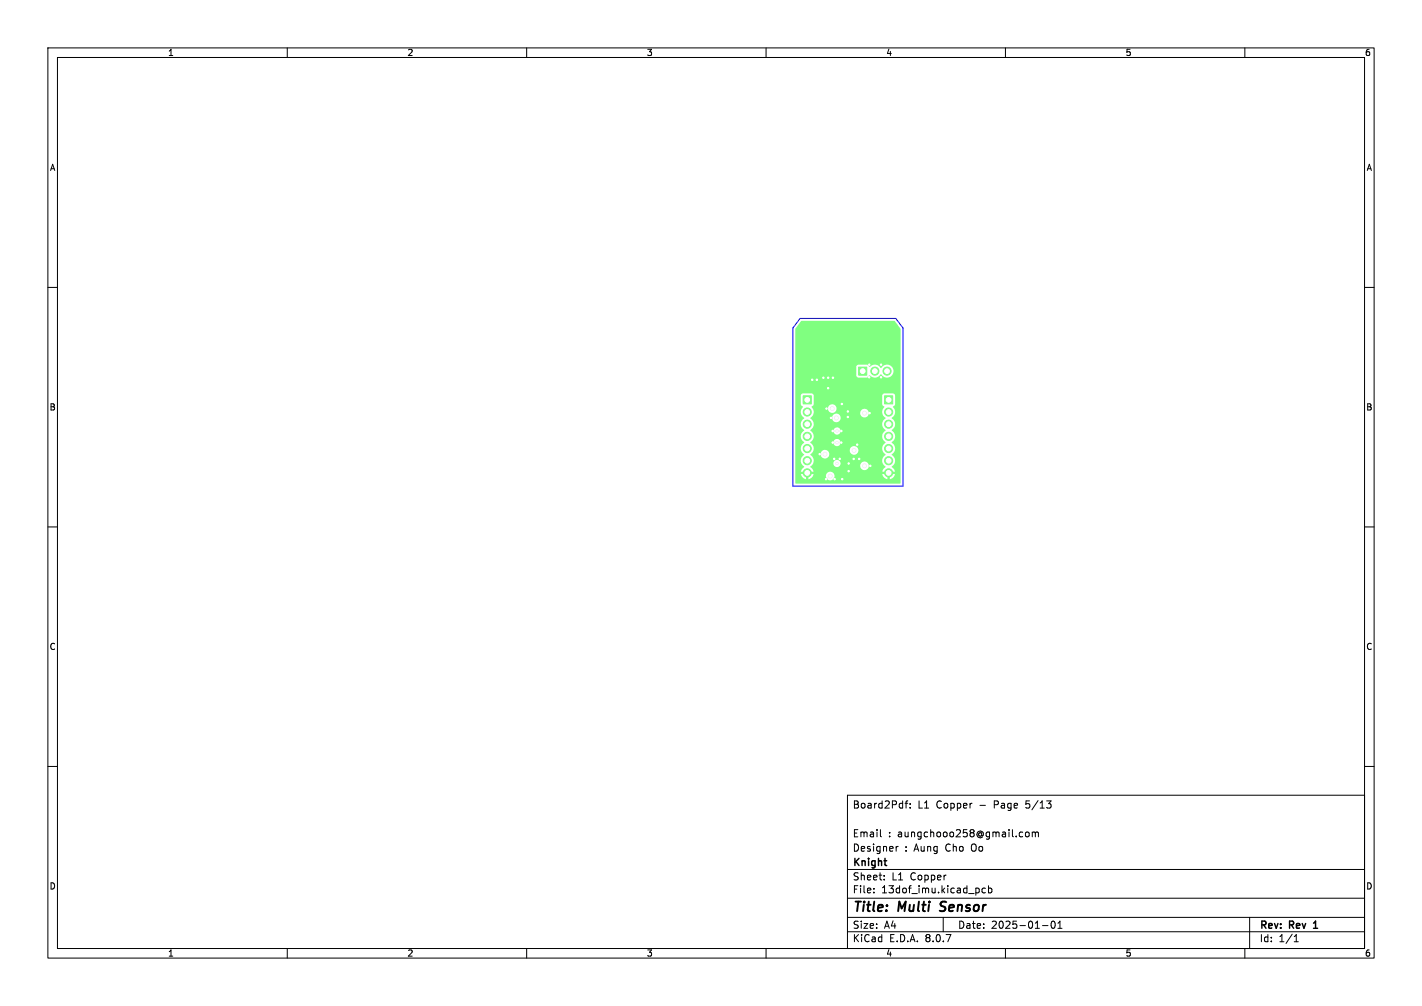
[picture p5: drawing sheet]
<svg xmlns="http://www.w3.org/2000/svg" width="297mm" height="210mm" viewBox="0 0 297 210" stroke-linecap="round" stroke-linejoin="round" font-family="sans-serif">
<g fill="#80ff80" stroke="#80ff80" stroke-width=".21">
<path d="M179.3 76.6h1.7v1.7h-1.7z"/>
<path d="M184.8 82.6h1.7v1.7h-1.7z"/>
<path d="M167.8 82.6h1.7v1.7h-1.7z"/>
<circle cx="182.7" cy="77.5" r=".85"/>
<circle cx="185.3" cy="77.5" r=".85"/>
<circle cx="185.6" cy="86" r=".85"/>
<circle cx="185.6" cy="88.6" r=".85"/>
<circle cx="185.6" cy="91.1" r=".85"/>
<circle cx="185.6" cy="93.6" r=".85"/>
<circle cx="185.6" cy="96.2" r=".85"/>
<circle cx="185.6" cy="98.7" r=".85"/>
<circle cx="168.6" cy="86" r=".85"/>
<circle cx="168.6" cy="88.6" r=".85"/>
<circle cx="168.6" cy="91.1" r=".85"/>
<circle cx="168.6" cy="93.6" r=".85"/>
<circle cx="168.6" cy="96.2" r=".85"/>
<circle cx="168.6" cy="98.7" r=".85"/>
</g>
<g fill="#ececec" stroke="#ececec" stroke-width=".21">
<circle cx="173" cy="78.9" r=".3"/>
<circle cx="174.2" cy="95.8" r=".3"/>
<circle cx="172.5" cy="100" r=".3"/>
<circle cx="174.3" cy="100" r=".3"/>
<circle cx="174" cy="78.9" r=".3"/>
<circle cx="177.3" cy="98.4" r=".3"/>
<circle cx="173.9" cy="92.4" r=".3"/>
<circle cx="175.4" cy="95.8" r=".3"/>
<circle cx="181.5" cy="78.8" r=".3"/>
<circle cx="172.6" cy="85.3" r=".3"/>
<circle cx="179.5" cy="95.8" r=".3"/>
<circle cx="173.9" cy="90" r=".3"/>
<circle cx="175.8" cy="84.3" r=".3"/>
<circle cx="170.6" cy="79.3" r=".3"/>
<circle cx="173.6" cy="87.2" r=".3"/>
<circle cx="177.1" cy="85.9" r=".3"/>
<circle cx="184" cy="76.1" r=".3"/>
<circle cx="173" cy="81" r=".3"/>
<circle cx="181.8" cy="97.2" r=".3"/>
<circle cx="179" cy="92.8" r=".3"/>
<circle cx="178.3" cy="95.8" r=".3"/>
<circle cx="181.6" cy="76.1" r=".3"/>
<circle cx="172" cy="78.9" r=".3"/>
<circle cx="175.7" cy="90" r=".3"/>
<circle cx="177.1" cy="87.1" r=".3"/>
<circle cx="169.6" cy="79.3" r=".3"/>
<circle cx="171.2" cy="94.8" r=".3"/>
<circle cx="177.3" cy="96.8" r=".3"/>
<circle cx="181.6" cy="86.2" r=".3"/>
<circle cx="175.7" cy="92.4" r=".3"/>
<circle cx="184" cy="78.8" r=".3"/>
<circle cx="175.9" cy="100" r=".3"/>
<circle cx="174.8" cy="90" r=".25"/>
<circle cx="174.8" cy="96.8" r=".25"/>
<circle cx="174.8" cy="92.4" r=".25"/>
<circle cx="180.6" cy="86.2" r=".4"/>
<circle cx="178.4" cy="94" r=".4"/>
<circle cx="173.4" cy="99.4" r=".4"/>
<circle cx="173.8" cy="85.3" r=".4"/>
<circle cx="180.6" cy="97.2" r=".4"/>
<circle cx="172.3" cy="94.8" r=".4"/>
<circle cx="174.7" cy="87.2" r=".4"/>
</g>
<path d="M167.3 67h19.5l1.3 1.6v32.3l-21.9 .1-.1-15h1.1l.2 .7 .6 .6a1.48 1.48 0 0 0 0 2.5 1.48 1.48 0 0 0 0 2.6 1.48 1.48 0 0 0 0 2.5 1.48 1.48 0 0 0 0 2.6l-.6 .5-.1 .5h.9v.5h-.9l.3 .6 .5 .4h.3v-.9h.5v.9l.6-.2 .3-.4h2.7v.2a.91 .91 0 0 0 1.5 .5 .91 .91 0 0 0-.2-1.5 .91 .91 0 0 0-1.3 .8h-2.7l.1-.4h-.9v-.5h.9l-.6-1.1 .5-.6h4.3v.1a.75 .75 0 0 0 .5 .6 .75 .75 0 0 0 .8-.3h4.3v.2a.91 .91 0 0 0 1.4 .6 .91 .91 0 0 0-.1-1.6 .91 .91 0 0 0-1.3 .8h-4.3a.76 .76 0 0 0-.3-1.2 .76 .76 0 0 0-1 .8h-4.3l.1-.2a1.58 1.58 0 0 0-.7-1.7l2.2-.1v.2a.9 .9 0 0 0 1.4 .5 .9 .9 0 0 0-.1-1.5h4.8v.2a.91 .91 0 0 0 1.4 .5 .91 .91 0 0 0-.1-1.5 .91 .91 0 0 0-1.3 .8h-4.9a.91 .91 0 0 0-1.2 .8h-2.1a1.4 1.4 0 0 0-.1-2.4h4.9v.2a.76 .76 0 0 0 1.2 .4 .76 .76 0 0 0-.2-1.3 .76 .76 0 0 0-1 .7h-4.9l.1-.1a1.35 1.35 0 0 0 .1-2.3h4.7v.1a.76 .76 0 0 0 1.2 .5 .76 .76 0 0 0-.2-1.3 .76 .76 0 0 0-1 .7h-4.7l-.2-.2a1.5 1.5 0 0 0 0-2.6h4.6v.2a.91 .91 0 0 0 1.4 .6 .91 .91 0 0 0-.1-1.6 .91 .91 0 0 0-1.3 .8h-4.6l.6-.5 .1-.5h9.8v.2a.9 .9 0 0 0 1.1 .7 .9 .9 0 0 0 .6-1.1h2.8l.2 .7 .6 .6a1.48 1.48 0 0 0 0 2.5 1.48 1.48 0 0 0 0 2.6 1.48 1.48 0 0 0 0 2.5 1.48 1.48 0 0 0 0 2.6l-.6 .5-.1 .5h.9v.5h-.9l.4 .8 .7 .2v-.9h.5v.9l.6-.2 .4-.6v-.2h-.9v-.5h.9l-.3-.7-.4-.3a1.55 1.55 0 0 0 0-2.6 1.48 1.48 0 0 0 0-2.6 1.48 1.48 0 0 0 0-2.5 1.48 1.48 0 0 0 0-2.5 1.5 1.5 0 0 0 .3-2.4l.4-.5v-2l-.3-.3h-2l-.3 .4v1.9l.4 .5-.4 .7-.1 .4h-2.8v-.1a.91 .91 0 0 0-1-.5 .91 .91 0 0 0-.7 .8h-9.8l-.2-.9h3.2v.2a.91 .91 0 0 0 1.5 .5 .91 .91 0 0 0-.2-1.5 .91 .91 0 0 0-1.3 .8h-3.2l-.2-.3 .4-.6v-2l-.3-.3h-1.9l-.4 .4v1.9l.4 .6-.4 .6-.1 .4h-1.1v-9.4h12.7v1.8l.3 .4h2l.5-.4a1.51 1.51 0 0 0 2.4-.3 1.39 1.39 0 0 0 2.2 .4 1.39 1.39 0 0 0-.1-2.2 1.39 1.39 0 0 0-2.1 .5 1.5 1.5 0 0 0-2.4-.2l-.5-.5h-1.9l-.4 .5h-12.7v-7.9z" fill="#80ff80"/>
<g fill="#fff" stroke="#fff" stroke-width=".21">
<circle cx="173" cy="78.9" r=".15"/>
<circle cx="174.2" cy="95.8" r=".15"/>
<circle cx="172.5" cy="100" r=".15"/>
<circle cx="174.3" cy="100" r=".15"/>
<circle cx="174" cy="78.9" r=".15"/>
<circle cx="177.3" cy="98.4" r=".15"/>
<circle cx="173.9" cy="92.4" r=".15"/>
<circle cx="175.4" cy="95.8" r=".15"/>
<circle cx="181.5" cy="78.8" r=".15"/>
<circle cx="172.6" cy="85.3" r=".15"/>
<circle cx="179.5" cy="95.8" r=".15"/>
<circle cx="173.9" cy="90" r=".15"/>
<circle cx="175.8" cy="84.3" r=".15"/>
<circle cx="170.6" cy="79.3" r=".15"/>
<circle cx="173.6" cy="87.2" r=".15"/>
<circle cx="177.1" cy="85.9" r=".15"/>
<circle cx="184" cy="76.1" r=".15"/>
<circle cx="173" cy="81" r=".15"/>
<circle cx="181.8" cy="97.2" r=".15"/>
<circle cx="179" cy="92.8" r=".15"/>
<circle cx="178.3" cy="95.8" r=".15"/>
<circle cx="181.6" cy="76.1" r=".15"/>
<circle cx="172" cy="78.9" r=".15"/>
<circle cx="175.7" cy="90" r=".15"/>
<circle cx="177.1" cy="87.1" r=".15"/>
<circle cx="169.6" cy="79.3" r=".15"/>
<circle cx="171.2" cy="94.8" r=".15"/>
<circle cx="177.3" cy="96.8" r=".15"/>
<circle cx="181.6" cy="86.2" r=".15"/>
<circle cx="175.7" cy="92.4" r=".15"/>
<circle cx="184" cy="78.8" r=".15"/>
<circle cx="175.9" cy="100" r=".15"/>
<circle cx="174.8" cy="90" r=".1"/>
<circle cx="174.8" cy="96.8" r=".1"/>
<circle cx="174.8" cy="92.4" r=".1"/>
<circle cx="180.6" cy="86.2" r=".25"/>
<circle cx="178.4" cy="94" r=".25"/>
<circle cx="173.4" cy="99.4" r=".25"/>
<circle cx="173.8" cy="85.3" r=".25"/>
<circle cx="180.6" cy="97.2" r=".25"/>
<circle cx="172.3" cy="94.8" r=".25"/>
<circle cx="174.7" cy="87.2" r=".25"/>
<circle cx="180.2" cy="77.5" r=".5"/>
<circle cx="182.7" cy="77.5" r=".5"/>
<circle cx="185.3" cy="77.5" r=".5"/>
<circle cx="185.6" cy="83.5" r=".5"/>
<circle cx="185.6" cy="86" r=".5"/>
<circle cx="185.6" cy="88.6" r=".5"/>
<circle cx="185.6" cy="91.1" r=".5"/>
<circle cx="185.6" cy="93.6" r=".5"/>
<circle cx="185.6" cy="96.2" r=".5"/>
<circle cx="185.6" cy="98.7" r=".5"/>
<circle cx="168.6" cy="83.5" r=".5"/>
<circle cx="168.6" cy="86" r=".5"/>
<circle cx="168.6" cy="88.6" r=".5"/>
<circle cx="168.6" cy="91.1" r=".5"/>
<circle cx="168.6" cy="93.6" r=".5"/>
<circle cx="168.6" cy="96.2" r=".5"/>
<circle cx="168.6" cy="98.7" r=".5"/>
</g>
<path d="M167.1 66.5h20l1.5 2v33h-23v-33z" fill="none" stroke="#00f" stroke-width=".21"/>
<g fill="none" stroke="#000" stroke-width=".21">
<path d="M10 10h277v190h-277zM12 12h273v186h-273zM60 10v2M110 10v2M160 10v2M210 10v2M260 10v2M10 60h2M285 60h2M10 110h2M285 110h2M10 160h2"/>
<path d="M177 166h108v32h-108zM183.9 173.2v1.3l.2 .2M187.2 176.7v1M187.6 176.7l-.4 .3M189 167.7h.6M189.6 167.2l-.4 .2v1.3M190.1 168.6v.1M190.1 167.8v.1M213.5 173.7l.1 .1M213.6 174.6l-.1 .1M214.2 173.8l.3-.1 .4 .1 .1 .6-.2 .2-.3 .1-.3-.1zM215.6 173.8l.4-.1 .2 .2"/>
<path d="M215.6 173.7v1M216.2 173.9l.3-.2 .3 .1 .1 .9M216.2 173.9v.8M218.6 167.2h.9l-.5 .6M219.2 167.8l.3 .3v.3l-.3 .3M285 160h2M60 198v2M110 198v2M160 198v2M177 194.5h108M177 191.5h108M177 187.5h108"/>
<path d="M177 181.5h108M182.5 186.3v.1M182.5 185.5v.1M184.7 183.6v.1M184.7 182.8v.1M197 191.5v3M204.5 185.5v.8M205.8 185.5l-.4-.1-.3 .3 .1 .6h.6M206.5 185.5l.4-.1 .3 .3-.2 .6h-.5M206.5 184.9v1.5M210 198v2M217.7 193.2h1.2"/>
<path d="M219.7 192.4l.2-.1a.8 .8 0 0 1 .5 .7 .8 .8 0 0 1-.5 .8 1 1 0 0 1-.2-1.4zM221 193.8h.8M221 192.7l.4-.4v1.5M260 198v2M261 191.5v6.5M270.3 196.6h.9M270.3 195.5l.4-.4v1.5"/>
</g>
<path d="M274.3 193.8h.9M274.5 192.6l-.2 .1" fill="none" stroke="#000" stroke-width=".3"/>
<path d="M196.3 190.1l.2 .1M196.6 188.4l-.1 .6" fill="none" stroke="#000" stroke-width=".4"/>
<g font-size="2.8">
<text x="178" y="190.9">Title:</text>
<text x="187.7" y="190.9">Multi</text>
<text x="197.2" y="190.9">Sensor</text>
</g>
<g font-size="2.1">
<text x="178" y="169">Board2Pdf:</text>
<text x="191.7" y="169">L1</text>
<text x="195.6" y="169">Copper</text>
<text x="204.7" y="169">-</text>
<text x="207.8" y="169">Page</text>
<text x="214.6" y="169">5/13</text>
<text x="178" y="178">Designer</text>
<text x="178" y="175">Email</text>
<text x="185.5" y="175">: aungchooo258@gmail.com</text>
<text x="188.9" y="178">: Aung</text>
<text x="197.6" y="178">Cho</text>
<text x="203.1" y="178">Oo</text>
<text x="178" y="184">Sheet:</text>
<text x="178" y="181.2">Knight</text>
<text x="186.2" y="184">L1</text>
<text x="190.2" y="184">Copper</text>
<text x="178" y="186.7">File:</text>
<text x="184.1" y="186.7">13dof_imu.kicad_pcb</text>
<text x="178" y="196.9">KiCad</text>
<text x="178" y="194.1">Size:</text>
<text x="184.7" y="194.1">A4</text>
<text x="185.7" y="196.9">E.D.A.</text>
<text x="193.3" y="196.9">8.0.7</text>
<text x="200" y="194.1">Date:</text>
<text x="207" y="194.1">2025-01-01</text>
<text x="263" y="194.3">Rev:</text>
<text x="263" y="196.9">Id:</text>
<text x="267.1" y="196.9">1/1</text>
<text x="269.4" y="194.3">Rev</text>
<text x="275.1" y="194.3">1</text>
</g>
<g font-size="1.8">
<text x="35" y="11.9">1</text>
<text x="85" y="11.9">2</text>
<text x="135" y="11.9">3</text>
<text x="185" y="11.9">4</text>
<text x="235" y="11.9">5</text>
<text x="285" y="11.9">6</text>
<text x="10.3" y="35.9">A</text>
<text x="285.4" y="35.9">A</text>
<text x="10.3" y="85.9">B</text>
<text x="285.3" y="85.9">B</text>
<text x="10.3" y="135.9">C</text>
<text x="285.3" y="135.9">C</text>
<text x="10.3" y="185.9">D</text>
<text x="285.3" y="185.9">D</text>
<text x="35" y="199.9">1</text>
<text x="85" y="199.9">2</text>
<text x="135" y="199.9">3</text>
<text x="185" y="199.9">4</text>
<text x="235" y="199.9">5</text>
<text x="285" y="199.9">6</text>
</g>
</svg>
